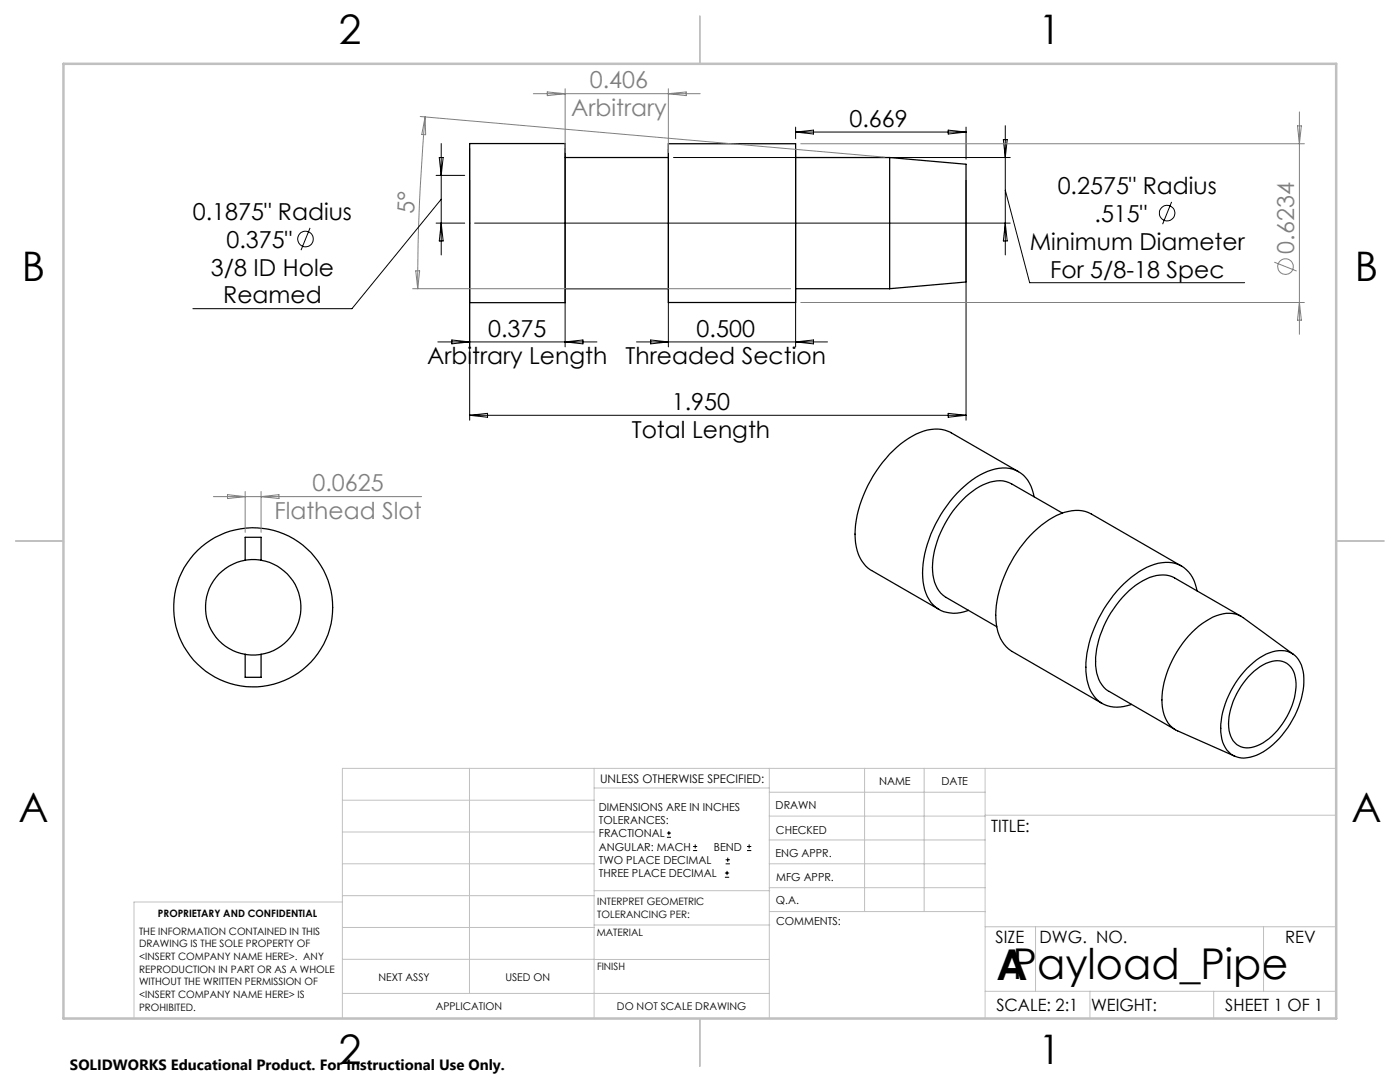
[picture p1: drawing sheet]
<svg xmlns="http://www.w3.org/2000/svg" width="279mm" height="216mm" viewBox="0 0 279 216" stroke-linecap="round" stroke-linejoin="round" font-family="sans-serif">
<g fill="none" stroke="#000" stroke-width=".25">
<path d="M93.7 28.6h19.1v31.8h-19.1zM112.8 31.4h20.6M133.4 28.7h25.4v31.7h-25.4zM158.8 31.4h18.8M177.6 31.4l15.2 1.4v23.5l-15.2 1.3M177.6 31.4v26.2M112.8 57.6h20.6M158.8 57.6h18.8M203.3 94.1l-13.5-7.7a7.7 7.7 0 0 0-7.7 .6 25 25 0 0 0-11 15.8 12.8 12.8 0 0 0 .8 9.1l.9 1 .9 .8 13.7 7.9M206.4 99.1a6.2 6.2 0 0 0-5.7-5.7 13 13 0 0 0-9 4.3 25.3 25.3 0 0 0-7.6 16.6 8.5 8.5 0 0 0 2.6 6.8 6.5 6.5 0 0 0 6.6 .7M48.9 111.8a9.5 9.5 0 0 0-7.9 9.4 9.5 9.5 0 0 0 7.9 9.4M48.9 111.8l1.2-.1 2 .1"/>
<path d="M48.9 111.8v-4.6h3.2v4.6M52.1 111.8a9.5 9.5 0 0 1 8 9.4 9.5 9.5 0 0 1-8 9.4M212 102.4l-10.1-5.8a5.9 5.9 0 0 0-5.7 .1 20.2 20.2 0 0 0-10.1 15.7 7.2 7.2 0 0 0 2.5 6.7l10.3 6M235.8 113l-18-10.4a6.9 6.9 0 0 0-6.1-.1 22.5 22.5 0 0 0-11.3 12.5 16.8 16.8 0 0 0-1 11.8l1 1.8 1.4 1.3 18.2 10.5M238.9 117.9a6.1 6.1 0 0 0-7.1-5.6 15.7 15.7 0 0 0-9 5.7 24.8 24.8 0 0 0-6.1 15.1 8.1 8.1 0 0 0 3.1 7.2 6.8 6.8 0 0 0 6 .2M48.9 130.6l1.2 .1 2-.1M48.9 130.6v4.5h3.2v-4.5M247.7 123l-13.3-7.7a6.3 6.3 0 0 0-6.3 .6 20.1 20.1 0 0 0-9.4 16.9 6 6 0 0 0 2.7 5.2l13.2 7.6M248.8 133.4a10.1 10.1 0 0 1 7.1-3.6 4.4 4.4 0 0 1 4.2 4.1 16.1 16.1 0 0 1-3.7 12 11.8 11.8 0 0 1-8.2 5.4 4.6 4.6 0 0 1-4.5-4.5 16.8 16.8 0 0 1 4-12.1zM249.2 135a8.2 8.2 0 0 1 6.2-3.1 3.8 3.8 0 0 1 3.2 3.7 14.5 14.5 0 0 1-7.1 13 4 4 0 0 1-5.4-.8 8 8 0 0 1-.2-7.1 16.6 16.6 0 0 1 3.3-5.7zM258.2 130.6l-10.1-7.4a6.1 6.1 0 0 0-6.8 .3 20.1 20.1 0 0 0-9.4 16.9 5.9 5.9 0 0 0 3.1 5.4l11.4 5.1"/>
<circle cx="50.5" cy="121.2" r="15.9"/>
</g>
<g fill="none" stroke="#000" stroke-width=".2">
<path d="M87 35h5.7M87.7 31.4h.7l-.3 3.6zM88.1 28.6v22.3M88.1 39.8l-17.9 21.8h-31.7M93.7 29.6v54.3M112.8 29.6v39.6M133.4 29.7v39.5M134.4 31.4h67.2M158.8 25.4v2.3M158.8 29.7v39.5M158.8 26.4l3.5-.4v.7zM158.8 26.4h34"/>
<path d="M189.2 26l3.6 .4-3.6 .3zM192.8 25.4v6.3M192.8 36v47.9M200.2 27.9h.8l-.4 3.5zM200.6 25.1v25.8M200.6 38l4.9 18.4h42.9M61.9 45.5l-1.8 4.4M87 44.5h5.7M88.1 44.5l.3 3.6h-.7zM94.7 44.5h106.9M200.6 44.5l.4 3.6h-.8zM233.8 40.3l-1.8 4.4"/>
<path d="M87.4 68.2h31.7M90.2 67.8l3.5 .4-3.5 .4zM112.8 68.2l3.5-.4v.8zM127 68.2h38.1M129.9 67.8l3.5 .4-3.5 .4zM158.8 68.2l3.5-.4v.8zM93.7 82.9h99.1M93.7 82.9l3.6-.4v.8zM189.2 82.5l3.6 .4-3.6 .4zM133.1 167.1h.8M133.1 166.2h.8M133.5 165.8v.9"/>
<path d="M138.3 169.7h.8M138.3 168.9h.8M138.7 168.5v.8M144.7 175h.8M144.7 174.2h.8M144.8 172.4h.9M144.8 171.6h.9M145.1 173.8v.8M145.2 171.1v.9M149.1 169.7h.8M149.1 168.9h.8M149.5 168.5v.8"/>
<circle cx="61" cy="47.7" r="1.55"/>
<circle cx="232.9" cy="42.5" r="1.56"/>
</g>
<g fill="none" stroke="#808080" stroke-width=".2">
<path d="M106.4 18.7h33.3M109.2 18.3l3.6 .4-3.6 .4zM112.8 17.7v12.7M133.4 17.7v12.7M133.4 18.7l3.5-.4v.8zM83.9 23.2l92.7 8.2M84.8 23.3l-.2 2.9a381.2 381.2 0 0 0-1.2 31.4M84.8 23.3l.1 3.6-.7-.1zM159.8 28.7h100.5M258.9 25.1h.8l-.4 3.6zM259.3 22.3v44.4M82.3 57.6h75.5"/>
<path d="M83 54h.7l-.3 3.6zM254.3 52.3l4.5 1.8M159.8 60.4h100.5M259.3 60.4l.4 3.5h-.8zM42.6 99.1h41.5M45.4 98.7l3.5 .4-3.5 .4zM48.9 98.1v8.1M52.1 98.1v8.1M52.1 99.1l3.6-.4v.8z"/>
<circle cx="256.5" cy="53.2" r="1.56"/>
</g>
<g fill="none" stroke="#c0c0c0" stroke-width=".2">
<path d="M68.3 159.7h50.3M93.7 153.3v44.9M118.6 153.3v49.9M118.6 157.2h34.9M153.5 153.3v49.9M153.5 158.1h43.1M172.5 153.3v28.6M184.4 153.3v28.6M196.6 153.3v49.9M266.7 153.3h-198.4v49.9M68.3 178.7h50.3M68.3 172.4h50.3"/>
<path d="M68.3 166h50.3M68.3 180h-41.6v23.2M118.6 177.7h35M153.5 167.6h43.1M153.5 162.8h43.1M153.5 172.4h43.1M153.5 177.1h43.1M196.6 162.7h70.1M68.3 198.2h85.2M68.3 191.4l85.2 .1M68.3 185.1h50.3M118.6 184.6h35"/>
<path d="M153.6 181.9h43M196.6 197.8h70.1M196.6 184.9h70.1M206.7 184.9v12.9M217.5 197.8v5.4M242.2 197.8v5.4M252.2 184.9v12.9"/>
</g>
<path d="M139.7 3.2v9.5M3.1 107.9h9.6M266.7 107.9h9.5M139.7 203.2v9.6" fill="none" stroke="#c0c0c0" stroke-width=".25"/>
<path d="M12.7 12.7h254v190.5h-254z" fill="none" stroke="#c0c0c0" stroke-width=".5"/>
<text font-size="8.5" x="198.9" y="195.5">APayload_Pipe</text>
<g font-size="8.1">
<text x="67.6" y="8.9">2</text>
<text x="207.3" y="8.9">1</text>
<text x="4.4" y="56.2">B</text>
<text x="270.4" y="56.2">B</text>
<text x="3.7" y="164.1">A</text>
<text x="269.7" y="164.1">A</text>
<text x="67.6" y="212.4">2</text>
<text x="207.3" y="212.4">1</text>
</g>
<g font-size="4.7" fill="#808080">
<text x="117.7" y="17.7">0.406</text>
<text x="114" y="23.2">Arbitrary</text>
<text x="82.6" y="42.6" transform="rotate(-88 82.6 42.6)">5°</text>
<text x="258.3" y="50.6" transform="rotate(-90 258.3 50.6)">0.6234</text>
<text x="62.4" y="98">0.0625</text>
<text x="54.8" y="103.6">Flathead Slot</text>
</g>
<g font-size="4.7">
<text x="169.5" y="25.3">0.669</text>
<text x="211.1" y="38.7">0.2575&quot; Radius</text>
<text x="38.5" y="43.8">0.1875&quot; Radius</text>
<text x="218.4" y="44.2">.515&quot;</text>
<text x="45.2" y="49.4">0.375&quot;</text>
<text x="205.5" y="49.8">Minimum Diameter</text>
<text x="42.1" y="55">3/8 ID Hole</text>
<text x="209.6" y="55.4">For 5/8-18 Spec</text>
<text x="44.5" y="60.6">Reamed</text>
<text x="97.4" y="67.2">0.375</text>
<text x="139" y="67.2">0.500</text>
<text x="85.3" y="72.7">Arbitrary Length</text>
<text x="124.9" y="72.7">Threaded Section</text>
<text x="134.1" y="81.8">1.950</text>
<text x="126.1" y="87.4">Total Length</text>
</g>
<g font-size="3.4">
<text x="197.8" y="166">TITLE:</text>
<text x="198.7" y="188.1">SIZE</text>
<text x="207.5" y="188.1">DWG. NO.</text>
<text x="256.5" y="188.2">REV</text>
<text x="198.8" y="201.7">SCALE: 2:1</text>
<text x="217.7" y="201.8">WEIGHT:</text>
<text x="244.5" y="201.7">SHEET 1 OF 1</text>
</g>
<text font-size="3" x="14" y="213.5">SOLIDWORKS Educational Product. For Instructional Use Only.</text>
<text font-size="2.4" x="119.8" y="156.2">UNLESS OTHERWISE SPECIFIED:</text>
<g font-size="2.2">
<text x="119.5" y="161.8">DIMENSIONS ARE IN INCHES</text>
<text x="154.8" y="161.4">DRAWN</text>
<text x="175.4" y="156.6">NAME</text>
<text x="187.9" y="156.7">DATE</text>
<text x="119.5" y="164.4">TOLERANCES:</text>
<text x="119.5" y="167.1">FRACTIONAL</text>
<text x="154.9" y="166.3">CHECKED</text>
<text x="119.5" y="169.7">ANGULAR: MACH</text>
<text x="119.5" y="172.4">TWO PLACE DECIMAL</text>
<text x="142.5" y="169.7">BEND</text>
<text x="154.8" y="171">ENG APPR.</text>
<text x="119.5" y="175">THREE PLACE DECIMAL</text>
<text x="154.9" y="175.7">MFG APPR.</text>
<text x="154.9" y="180.4">Q.A.</text>
<text x="154.9" y="184.6">COMMENTS:</text>
</g>
<g font-size="2.1">
<text x="75.5" y="195.7">NEXT ASSY</text>
<text x="100.9" y="195.7">USED ON</text>
<text x="86.9" y="201.5">APPLICATION</text>
<text x="123.1" y="201.6">DO NOT SCALE DRAWING</text>
</g>
<g font-size="2">
<text x="31.5" y="182.9">PROPRIETARY AND CONFIDENTIAL</text>
<text x="119.2" y="180.6">INTERPRET GEOMETRIC</text>
<text x="119.2" y="183.1">TOLERANCING PER:</text>
<text x="27.8" y="186.5">THE INFORMATION CONTAINED IN THIS</text>
<text x="27.8" y="189">DRAWING IS THE SOLE PROPERTY OF</text>
<text x="27.8" y="191.6">&lt;INSERT COMPANY NAME HERE&gt;. ANY</text>
<text x="119.1" y="186.7">MATERIAL</text>
<text x="27.8" y="194.1">REPRODUCTION IN PART OR AS A WHOLE</text>
<text x="27.8" y="196.6">WITHOUT THE WRITTEN PERMISSION OF</text>
<text x="119.1" y="193.5">FINISH</text>
<text x="27.8" y="199.1">&lt;INSERT COMPANY NAME HERE&gt; IS</text>
<text x="27.8" y="201.7">PROHIBITED.</text>
</g>
</svg>
